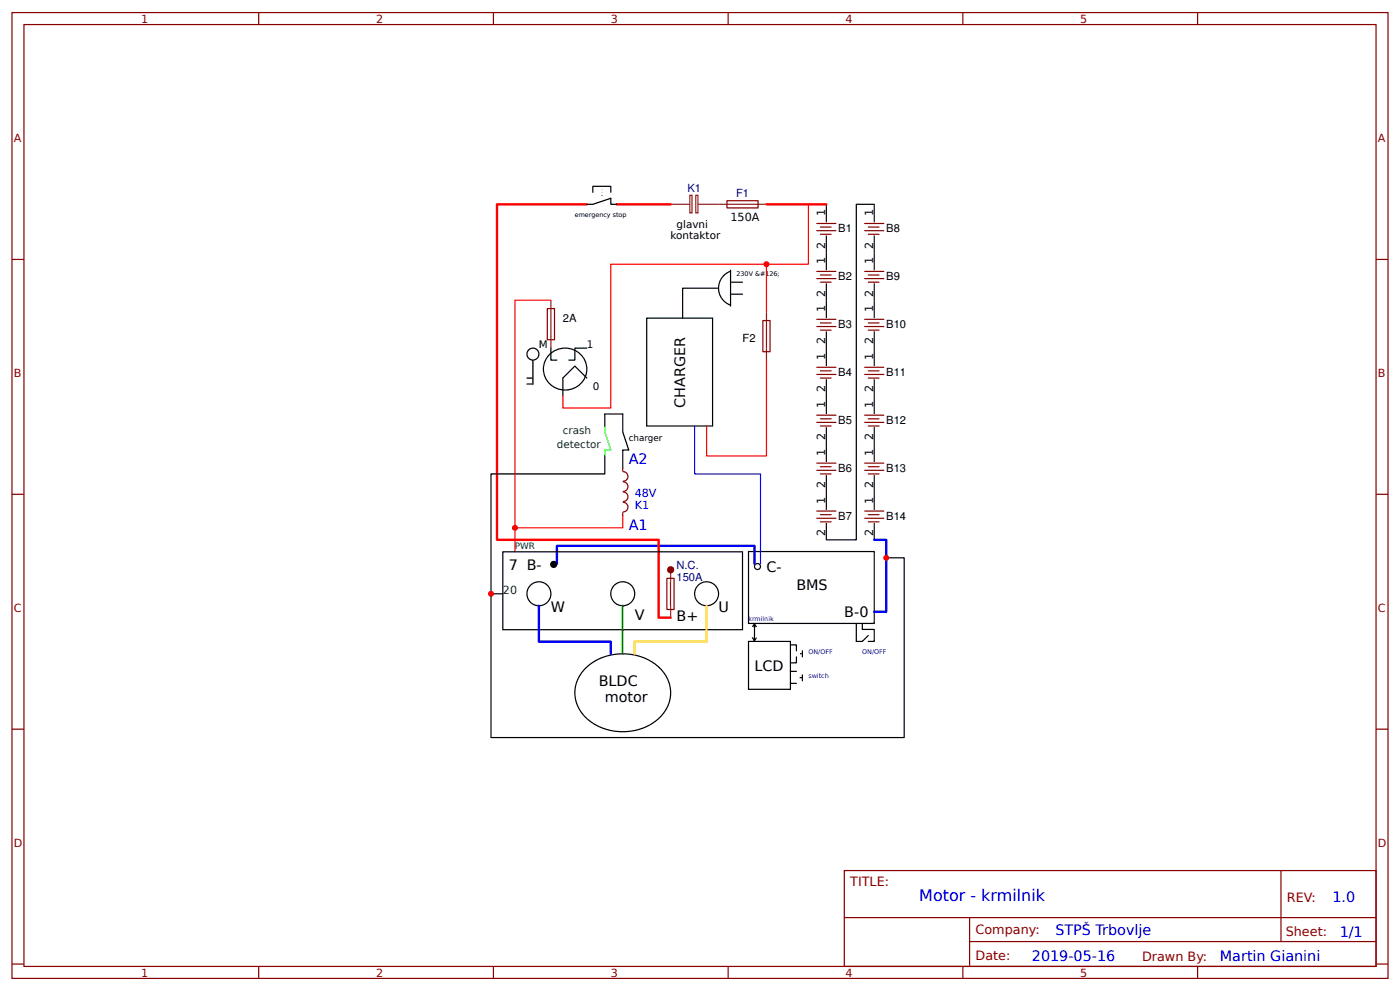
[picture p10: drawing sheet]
<svg xmlns="http://www.w3.org/2000/svg" width="309mm" height="219mm" viewBox="0 0 309 219" stroke-linecap="round" stroke-linejoin="round" font-family="sans-serif">
<g fill="none" stroke="#800" stroke-width=".26">
<path d="M2.6 2.8h304.1v213.2h-304.1zM5.3 5.4h298.7v208h-298.7zM57.1 2.8v2.6M109 2.8v2.6M160.9 2.8v2.6M212.7 2.8v2.6M264.6 2.8v2.6M2.6 57.3h2.7M160.6 44.3h6.9v1.6h-6.9zM180.4 49.3h4.3M180.4 50.9h4.3M180.4 59.9h4.3"/>
<path d="M181.2 50.1h2.4M181.2 51.7h2.4M191 49.3h4.3M191 50.9h4.3M191 59.9h4.3M191.8 50.1h2.4M191.8 51.7h2.4M304 57.3h2.7M120.9 68.1l1.6 .1v6.8h-1.6zM168.5 70.8h1.6v6.9l-1.6-.1zM180.4 61.5h4.3M180.4 70.5h4.3"/>
<path d="M180.4 72.1h4.3M181.2 60.7h2.4M181.2 62.3h2.4M181.2 71.3h2.4M181.2 72.9h2.4M191 61.5h4.3M191 70.5h4.3M191 72.1h4.3M191.8 60.7h2.4M191.8 62.3h2.4M191.8 71.3h2.4M191.8 72.9h2.4"/>
<path d="M180.4 81.1h4.3M180.4 82.7h4.3M180.4 91.7h4.3M180.4 93.3h4.3M181.2 81.9h2.4M181.2 83.5h2.4M181.2 92.5h2.4M181.2 94.1h2.4M191 81.1h4.3M191 82.7h4.3M191 91.7h4.3M191 93.3h4.3"/>
<path d="M191.8 81.9h2.4M191.8 83.5h2.4M191.8 92.5h2.4M191.8 94.1h2.4M2.6 109.1h2.7M137.6 103.3v.8M137.6 113.1v.8M137.6 104.1a1.06 1.06 0 0 1 1.1 1.1 1.06 1.06 0 0 1-1.1 1.1M137.6 110.9a1.06 1.06 0 0 1 1.1 1.1 1.06 1.06 0 0 1-1.1 1M137.6 106.4a1.06 1.06 0 0 1 1.1 1 1.06 1.06 0 0 1-1.1 1.1M137.6 108.6a1.06 1.06 0 0 1 1.1 1.1 1.06 1.06 0 0 1-1.1 1M180.4 102.3h4.3"/>
<path d="M180.4 103.8h4.3M180.4 112.8h4.3M180.4 114.4h4.3M181.2 103.1h2.4M181.2 104.6h2.4M181.2 113.6h2.4M181.2 115.2h2.4M191 102.3h4.3M191 103.8h4.3M191 112.8h4.3M191 114.4h4.3M191.8 103.1h2.4"/>
<path d="M191.8 104.6h2.4M191.8 113.6h2.4M191.8 115.2h2.4M304 109.1h2.7M147.3 127.7h1.6v6.9l-1.6-.1zM2.6 161h2.7M304 161h2.7M186.5 192.2h117.5v21.2h-117.5zM283 192.2v15.7M2.6 212.9h2.7M57.1 213.4v2.6M109 213.4v2.6"/>
<path d="M160.9 213.4v2.6M186.6 202.6h117.3M212.7 213.4v2.6M214.2 207.9h89.7M214.2 202.6v10.6M264.6 213.4v2.6M304 212.9h2.7"/>
</g>
<path d="M148.2 45.1h4.2M152.4 43.1h.5v3.9h-.5zM153.7 43.1h.5v3.9h-.5zM154.3 45.1h15M121.7 66.3v10.6M169.3 68.9v10.6M148.1 128.5v5.3M148.2 125.8v2.7M148.2 133.7v2.7" fill="none" stroke="#8d2323" stroke-width=".26"/>
<g fill="none" stroke="#000" stroke-width=".26">
<path d="M129.6 45.1h1.4l3.9-1.3v1.3h1.4M131 42.5v-1.4h3.9v1.4M133 41.7v.1M133 42.4v.1M133 43.1v.2M161.4 59.9a4 4 0 0 0-2.6 3.7 4 4 0 0 0 2.5 3.7M161.4 59.7v7.9M182.6 45.1v4M182.6 52v7.7M193.1 49.1v-4h-3.9v74.1h-6.6v-3.7M193.1 52v7.7M117.7 79.5v5.3h-1.3"/>
<path d="M121.2 78.5a4.7 4.7 0 0 1 6.9-.4 4.7 4.7 0 0 1-.2 6.9 4.7 4.7 0 0 1-6.3-.1 4.7 4.7 0 0 1-.4-6.4zM121.7 76.9v2.6h1.3M129.6 76.9h-2.6v2.6h-1.3M142.9 70.2h14.5v23.9h-14.5zM158.7 63.6h-7.9v6.6M161.4 62.3h2.6M161.4 65h2.6M182.6 62.6v7.6M182.6 73.2v7.6M193.1 62.6v7.6M193.1 73.2v7.6M116.4 83.5h1.3"/>
<path d="M129.6 83.5l-2.6-2.7-2.6 2.7v3.9M133.6 94.1v-2.7h4v4l1.3 4h-1.3v3.9M182.6 83.7v7.7M182.6 94.3v7.7M193.1 83.7v7.7M193.1 94.3v7.7M133.6 100.7v3.9h-25.1v26.5M182.6 104.9v7.7M193.1 104.9v7.7M193.1 115.5v3.7M111.1 121.8h52.9v17.2h-52.9zM122.2 124.4h-.2v.3h.2v-.3h-.2l-.2 .5h.1l.2-.4v.3l.1 .1-.2-.1v.2h.5h-.4l.7-.1v-.4h-.3v.2h.3v-.2l-.5 .2 .2-.1-.1-.3-.1 .3h.3l.1-.4h-.2l.3 .1v-.1h-.9l.3 .2"/>
<path d="M122.2 124.3l.3 .3 .2-.2M165.4 121.8h27.7v15.9h-27.7zM166.3 138.4l.4-.6 .4 .7M166.7 137.7v3.9M189.2 137.7v3.9h1.3l1.3-1.3M190.5 137.7v1.3h2.6v2.6h-1.3M195.8 123.2h4v39.7h-91.3v-31.8h2.6M129.7 147.3a12.2 12.2 0 0 1 16.6 .7 7.5 7.5 0 0 1-1.7 11.4 12.2 12.2 0 0 1-15.7-1.5 7.4 7.4 0 0 1 .8-10.6zM165.4 141.6h9.2v10.6h-9.2zM166.2 140.7l.4 .7M167.2 140.8l-.5 .6M174.6 142.4h1.3v1.3"/>
<path d="M174.6 148.2h1.3M174.6 150.9h1.3M175.9 145v1.4h-1.3M176.7 149.6h.6M176.7 144.3h.4M177.3 143.7v1.3M177.3 149v1.3"/>
<circle cx="117.7" cy="78.2" r="1.32"/>
<circle cx="119.1" cy="131.1" r="2.65"/>
<circle cx="122.3" cy="124.6" r=".66"/>
<circle cx="137.6" cy="131.1" r="2.65"/>
<circle cx="156.1" cy="131.1" r="2.65"/>
<circle cx="167.3" cy="125.1" r=".66"/>
</g>
<path d="M193.1 119.2h2.7v15.9h-2.7M119.1 133.7v8h15.8v2.6M123 124.5v-4h43.7v4" fill="none" stroke="#00f" stroke-width=".53"/>
<path d="M129.6 45.1h-19.8v74.1h35.7v17.2h2.7M136.3 45.1h11.9M169.3 45.1h13.3" fill="none" stroke="#f00" stroke-width=".53"/>
<path d="M153.5 94.1v10.5h14.5v19.9" fill="none" stroke="#00f" stroke-width=".26"/>
<path d="M178.6 45.1v13.2h-9.3M121.7 66.3h-7.9v50.2M169.3 79.5v21.2h-13.2v-6.6M169.3 68.9v-10.6h-34.4v31.8h-10.5v-2.7M137.6 113.9v2.6h-23.8v5.3" fill="none" stroke="#f00" stroke-width=".26"/>
<path d="M133.6 94.1v1.3l1.3 4h-1.3v1.3" fill="none" stroke="#0f0" stroke-width=".26"/>
<path d="M137.6 133.7v10.6" fill="none" stroke="#0c0" stroke-width=".53"/>
<path d="M156.1 133.7v8h-15.9v2.6" fill="none" stroke="#fc0" stroke-width=".53"/>
<g fill="none" stroke="#900" stroke-width=".26">
<path d="M148 125.6h-.1l-.1 .3h.3v-.3h-.2l-.3 .5h.2l.1-.4v.3h.2h-.2v.2h.4h-.4l.8-.2v-.3h-.3v.2h.2v-.2l-.5 .2 .2-.1-.1-.3-.1 .3h.4v-.4h-.2l.4 .1v-.2l-1 .1 .4 .2M148.1 125.4l.3 .4 .1-.2"/>
<circle cx="148.2" cy="125.8" r=".66"/>
</g>
<g fill="#c00">
<circle cx="108.5" cy="131.1" r=".66"/>
<circle cx="113.8" cy="116.5" r=".66"/>
<circle cx="169.3" cy="58.3" r=".66"/>
<circle cx="195.8" cy="123.2" r=".66"/>
</g>
<text font-size="3.5" fill="#00f" x="203.1" y="199">Motor - krmilnik</text>
<g font-size="3.2">
<text x="151.3" y="90" transform="rotate(-90 151.3 90)">CHARGER</text>
<text x="112.4" y="125.8">7 B-</text>
<text x="169.3" y="126.3">C-</text>
<text x="175.9" y="130.2">BMS</text>
<text x="121.7" y="135.1">W</text>
<text x="140.2" y="136.9">V</text>
<text x="149.5" y="137.2">B+</text>
<text x="158.7" y="135.1">U</text>
<text x="186.5" y="136.3">B-0</text>
<text x="166.7" y="148.2">LCD</text>
<text x="132.3" y="151.5">BLDC</text>
<text x="133.6" y="154.9">motor</text>
</g>
<g font-size="3.2" fill="#00f">
<text x="138.9" y="102.6">A2</text>
<text x="138.9" y="117.1">A1</text>
<text x="294.4" y="199.2">1.0</text>
<text x="233.2" y="206.3">STPŠ Trbovlje</text>
<text x="296" y="206.9">1/1</text>
<text x="228" y="212.2">2019-05-16</text>
<text x="269.5" y="212.1">Martin Gianini</text>
</g>
<g font-size="2.8" fill="#800">
<text x="187.9" y="195.7">TITLE:</text>
<text x="284.3" y="199.2">REV:</text>
<text x="215.5" y="206.3">Company:</text>
<text x="284.1" y="206.8">Sheet:</text>
<text x="215.5" y="212.1">Date:</text>
<text x="252.3" y="212.1">Drawn By:</text>
</g>
<g font-size="2.5" fill="#800">
<text x="31.2" y="5">1</text>
<text x="83.1" y="5">2</text>
<text x="134.9" y="5">3</text>
<text x="186.8" y="5">4</text>
<text x="238.7" y="5">5</text>
<text x="3" y="31.4">A</text>
<text x="304.4" y="31.4">A</text>
<text x="3" y="83.2">B</text>
<text x="304.4" y="83.2">B</text>
<text x="3" y="135.1">C</text>
<text x="304.4" y="135.1">C</text>
<text x="3" y="186.9">D</text>
<text x="304.4" y="186.9">D</text>
<text x="31.2" y="215.6">1</text>
<text x="83.1" y="215.6">2</text>
<text x="134.9" y="215.6">3</text>
<text x="186.8" y="215.6">4</text>
<text x="238.7" y="215.6">5</text>
</g>
<g font-size="2.5" fill="#000080">
<text x="151.9" y="42.3">K1</text>
<text x="162.6" y="43.5">F1</text>
<text x="149.5" y="125.7">N.C.</text>
<text x="149.5" y="128.3">150A</text>
</g>
<g font-size="2.5">
<text x="182.3" y="47.8" transform="rotate(-90 182.3 47.8)">1</text>
<text x="192.9" y="47.8" transform="rotate(-90 192.9 47.8)">1</text>
<text x="161.4" y="48.9">150A</text>
<text x="185.2" y="51.3">B1</text>
<text x="195.8" y="51.3">B8</text>
<text x="182.3" y="58.3" transform="rotate(-90 182.3 58.3)">1</text>
<text x="182.3" y="54.9" transform="rotate(-90 182.3 54.9)">2</text>
<text x="192.9" y="58.3" transform="rotate(-90 192.9 58.3)">1</text>
<text x="192.9" y="54.9" transform="rotate(-90 192.9 54.9)">2</text>
<text x="182.3" y="65.5" transform="rotate(-90 182.3 65.5)">2</text>
<text x="185.2" y="61.8">B2</text>
<text x="192.9" y="65.5" transform="rotate(-90 192.9 65.5)">2</text>
<text x="195.8" y="61.8">B9</text>
<text x="124.4" y="71.2">2A</text>
<text x="182.3" y="68.9" transform="rotate(-90 182.3 68.9)">1</text>
<text x="192.9" y="68.9" transform="rotate(-90 192.9 68.9)">1</text>
<text x="164" y="75.4">F2</text>
<text x="182.3" y="76.1" transform="rotate(-90 182.3 76.1)">2</text>
<text x="185.2" y="72.4">B3</text>
<text x="192.9" y="76.1" transform="rotate(-90 192.9 76.1)">2</text>
<text x="195.8" y="72.4">B10</text>
<text x="182.3" y="79.5" transform="rotate(-90 182.3 79.5)">1</text>
<text x="185.2" y="83">B4</text>
<text x="192.9" y="79.5" transform="rotate(-90 192.9 79.5)">1</text>
<text x="195.8" y="83">B11</text>
<text x="182.3" y="86.6" transform="rotate(-90 182.3 86.6)">2</text>
<text x="192.9" y="86.6" transform="rotate(-90 192.9 86.6)">2</text>
<text x="182.3" y="90.1" transform="rotate(-90 182.3 90.1)">1</text>
<text x="185.2" y="93.6">B5</text>
<text x="192.9" y="90.1" transform="rotate(-90 192.9 90.1)">1</text>
<text x="195.8" y="93.6">B12</text>
<text x="182.3" y="100.7" transform="rotate(-90 182.3 100.7)">1</text>
<text x="182.3" y="97.2" transform="rotate(-90 182.3 97.2)">2</text>
<text x="192.9" y="100.7" transform="rotate(-90 192.9 100.7)">1</text>
<text x="192.9" y="97.2" transform="rotate(-90 192.9 97.2)">2</text>
<text x="182.3" y="107.8" transform="rotate(-90 182.3 107.8)">2</text>
<text x="185.2" y="104.2">B6</text>
<text x="192.9" y="107.8" transform="rotate(-90 192.9 107.8)">2</text>
<text x="195.8" y="104.2">B13</text>
<text x="182.3" y="111.3" transform="rotate(-90 182.3 111.3)">1</text>
<text x="192.9" y="111.3" transform="rotate(-90 192.9 111.3)">1</text>
<text x="182.3" y="118.4" transform="rotate(-90 182.3 118.4)">2</text>
<text x="185.2" y="114.8">B7</text>
<text x="192.9" y="118.4" transform="rotate(-90 192.9 118.4)">2</text>
<text x="195.8" y="114.8">B14</text>
</g>
<g font-size="2.5" fill="#00f">
<text x="140.2" y="109.7">48V</text>
<text x="140.2" y="112.4">K1</text>
</g>
<text font-size="2.5" fill="#060" x="111.1" y="131.1">20</text>
<g font-size="2.3">
<text x="148.2" y="52.9">kontaktor</text>
<text x="149.5" y="50.4">glavni</text>
<text x="119.1" y="76.9">M</text>
<text x="129.6" y="76.9">1</text>
<text x="131" y="86.1">0</text>
</g>
<g font-size="2.3" fill="#060">
<text x="124.4" y="95.9">crash</text>
<text x="123" y="99">detector</text>
</g>
<text font-size="1.9" x="138.9" y="97.3">charger</text>
<text font-size="1.9" fill="#060" x="113.8" y="121.1">PWR</text>
<g font-size="1.4">
<text x="127" y="47.9">emergency stop</text>
<text x="162.7" y="61">230V &amp;#126;</text>
</g>
<g font-size="1.4" fill="#00f">
<text x="165.3" y="137.2">krmilnik</text>
<text x="178.6" y="144.4">ON/OFF</text>
<text x="178.6" y="149.7">switch</text>
<text x="190.5" y="144.4">ON/OFF</text>
</g>
</svg>
